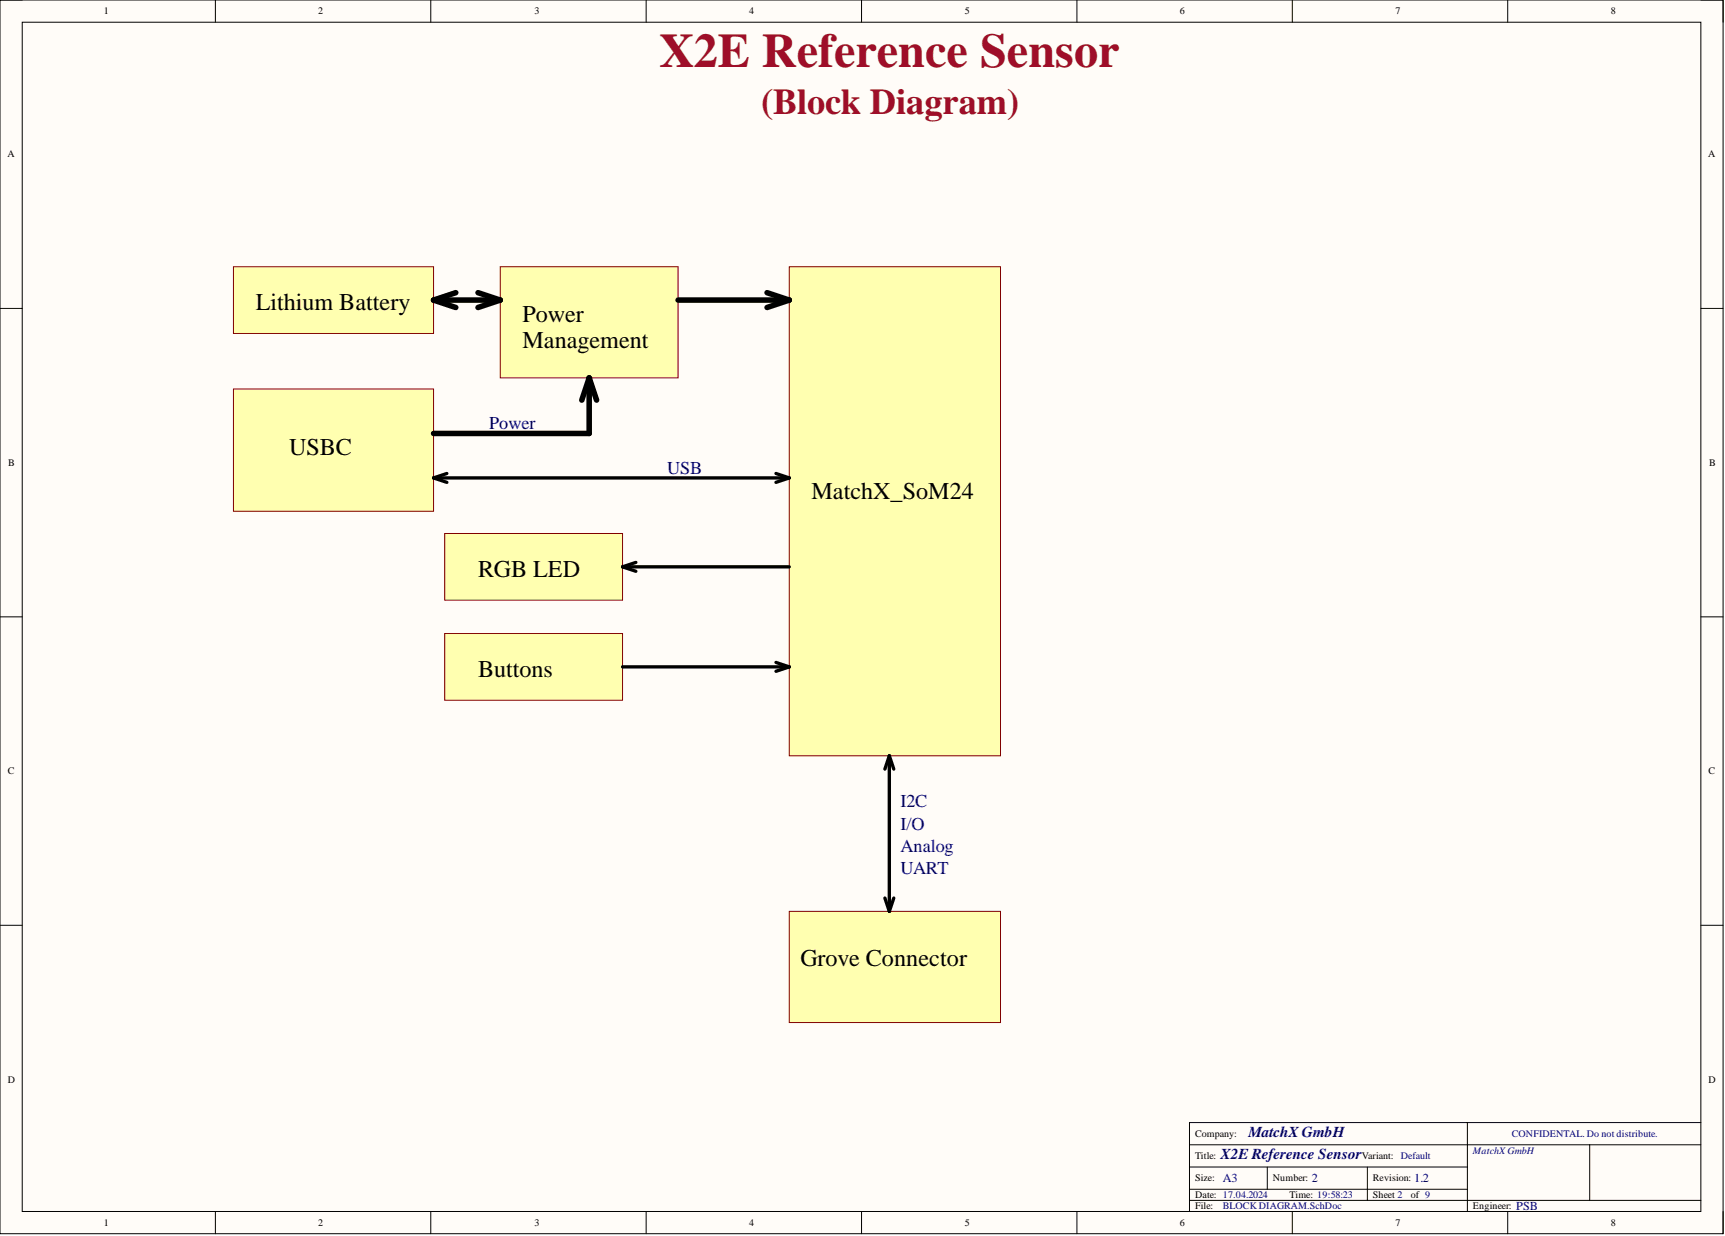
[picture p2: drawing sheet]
<svg xmlns="http://www.w3.org/2000/svg" width="393mm" height="282mm" viewBox="0 0 393 282" stroke-linecap="round" stroke-linejoin="round" font-family="sans-serif">
<path d="M0 0h392.9v281.3h-392.9z" fill-rule="evenodd" fill="#fffcf8"/>
<path d="M0 0h392.9v281.3h-392.9z" fill="none" stroke="#000" stroke-width=".23"/>
<path d="M5.1 5.1h382.7v271.2h-382.7z" fill-rule="evenodd" fill="#fffcf8"/>
<g fill="none" stroke="#000" stroke-width=".23">
<path d="M0 0h5.1M49.1 0v5.1M98.2 0v5.1M147.3 0v5.1M196.5 0v5.1M245.6 0v5.1M294.7 0v5.1M343.8 0v5.1M387.8 0h5.1v5.1M5.1 5.1h382.7v271.2h-382.7zM0 70.3h5.1M387.8 70.3h5.1"/>
<path d="M0 140.7h5.1M387.8 140.7h5.1M0 211h5.1M387.8 211h5.1M334.6 256v20.3M387.8 256h-116.6v20.3M49.1 276.3v5M98.2 276.3v5M147.3 276.3v5M196.5 276.3v5M245.6 276.3v5M271.2 261.1h116.6"/>
<path d="M271.2 266.1h63.4M271.2 273.7h116.6M271.2 271.2h63.4M289 266.1v5.1M294.7 276.3v5M311.8 266.1v7.6M343.8 276.3v5M362.5 261.1v12.6M392.9 276.3v5"/>
</g>
<path d="M180 60.8h48.1v111.6h-48.1z" fill-rule="evenodd" fill="#ffffb0"/>
<path d="M180 60.8h48.1v111.6h-48.1z" fill="none" stroke="#800000" stroke-width=".23"/>
<path d="M53.2 88.7h45.7v27.9h-45.7z" fill-rule="evenodd" fill="#ffffb0"/>
<path d="M53.2 88.7h45.7v27.9h-45.7z" fill="none" stroke="#800000" stroke-width=".23"/>
<path d="M180 207.8h48.1v25.4h-48.1z" fill-rule="evenodd" fill="#ffffb0"/>
<path d="M180 207.8h48.1v25.4h-48.1z" fill="none" stroke="#800000" stroke-width=".23"/>
<path d="M98.9 109h81.1M98.9 109l3 1M101.9 108l-3 1M176.9 108l3.1 1M180 109l-3.1 1" fill="none" stroke="#000" stroke-width=".76"/>
<path d="M53.2 60.8h45.7v15.2h-45.7z" fill-rule="evenodd" fill="#ffffb0"/>
<path d="M53.2 60.8h45.7v15.2h-45.7z" fill="none" stroke="#800000" stroke-width=".23"/>
<path d="M114.1 60.8h40.5v25.4h-40.5z" fill-rule="evenodd" fill="#ffffb0"/>
<path d="M114.1 60.8h40.5v25.4h-40.5z" fill="none" stroke="#800000" stroke-width=".23"/>
<path d="M98.9 68.4h15.2M98.9 68.4l5 1.7M103.9 66.7l-5 1.7M109 66.7l5.1 1.7M114.1 68.4l-5.1 1.7M154.6 68.4h25.4M174.9 66.7l5.1 1.7M180 68.4l-5.1 1.7M134.4 86.2v12.7h-35.5M134.4 86.2l-1.7 5M134.4 86.2l1.6 5" fill="none" stroke="#000" stroke-width="1.3"/>
<path d="M202.8 172.4v35.4M202.8 172.4l-1 3M202.8 172.4l1 3M201.8 204.8l1 3M203.8 204.8l-1 3" fill="none" stroke="#000" stroke-width=".76"/>
<path d="M101.4 121.7h40.6v15.2h-40.6z" fill-rule="evenodd" fill="#ffffb0"/>
<path d="M101.4 121.7h40.6v15.2h-40.6z" fill="none" stroke="#800000" stroke-width=".23"/>
<path d="M142 129.3h38M142 129.3l3 1M145 128.3l-3 1" fill="none" stroke="#000" stroke-width=".76"/>
<path d="M101.4 144.5h40.6v15.2h-40.6z" fill-rule="evenodd" fill="#ffffb0"/>
<path d="M101.4 144.5h40.6v15.2h-40.6z" fill="none" stroke="#800000" stroke-width=".23"/>
<path d="M142 152.1h38M176.9 151.1l3.1 1M180 152.1l-3.1 1" fill="none" stroke="#000" stroke-width=".76"/>
<text font-size="11" fill="#9e0e29" x="150.4" y="15.4">X2E Reference Sensor</text>
<text font-size="8.3" fill="#9e0e29" x="173.6" y="26.1">(Block Diagram)</text>
<g font-size="5.5">
<text x="58.3" y="70.8">Lithium Battery</text>
<text x="119.1" y="73.3">Power</text>
<text x="119.1" y="79.4">Management</text>
<text x="65.9" y="103.8">USBC</text>
<text x="185" y="113.9">MatchX_SoM24</text>
<text x="109" y="131.6">RGB LED</text>
<text x="109" y="154.4">Buttons</text>
<text x="182.5" y="220.3">Grove Connector</text>
</g>
<g font-size="4.1" fill="#000080">
<text x="111.5" y="97.9">Power</text>
<text x="152.1" y="108.1">USB</text>
<text x="205.3" y="184.1">I2C</text>
<text x="205.3" y="189.2">I/O</text>
<text x="205.3" y="194.2">Analog</text>
<text x="205.3" y="199.3">UART</text>
</g>
<g font-size="3.5" fill="#000080">
<text x="284.7" y="259.3">MatchX GmbH</text>
<text x="278.3" y="264.4">X2E Reference Sensor</text>
</g>
<g font-size="2.8" fill="#000080">
<text x="278.8" y="269.6">A3</text>
<text x="299.1" y="269.6">2</text>
<text x="322.4" y="269.6">1.2</text>
<text x="345.8" y="275.9">PSB</text>
</g>
<g font-size="2.3">
<text x="23.7" y="3.3">1</text>
<text x="72.6" y="3.3">2</text>
<text x="121.8" y="3.3">3</text>
<text x="170.9" y="3.3">4</text>
<text x="220" y="3.3">5</text>
<text x="269" y="3.3">6</text>
<text x="318.2" y="3.3">7</text>
<text x="367.3" y="3.3">8</text>
<text x="1.7" y="35.9">A</text>
<text x="389.5" y="35.9">A</text>
<text x="1.9" y="106.3">B</text>
<text x="389.7" y="106.3">B</text>
<text x="1.8" y="176.6">C</text>
<text x="389.6" y="176.6">C</text>
<text x="1.8" y="247">D</text>
<text x="389.6" y="247">D</text>
<text x="272.5" y="259.3">Company:</text>
<text x="272.5" y="264.4">Title:</text>
<text x="272.5" y="269.4">Size:</text>
<text x="290.2" y="269.4">Number:</text>
<text x="310.5" y="264.4">Variant:</text>
<text x="313.1" y="269.4">Revision:</text>
<text x="272.5" y="273.2">Date: 17.04.2024</text>
<text x="272.5" y="275.8">File:</text>
<text x="294" y="273.2">Time: 19:58:23</text>
<text x="313.1" y="273.2">Sheet 2</text>
<text x="321.7" y="273.2">of 9</text>
<text x="335.9" y="275.8">Engineer:</text>
<text x="23.7" y="279.6">1</text>
<text x="72.6" y="279.6">2</text>
<text x="121.8" y="279.6">3</text>
<text x="170.9" y="279.6">4</text>
<text x="220" y="279.6">5</text>
<text x="269" y="279.6">6</text>
<text x="318.2" y="279.6">7</text>
<text x="367.3" y="279.6">8</text>
</g>
<g font-size="2.3" fill="#000080">
<text x="335.9" y="263.1">MatchXGmbH</text>
<text x="344.7" y="259.3">CONFIDENTAL. Do not distribute.</text>
<text x="319.4" y="264.4">Default</text>
<text x="278.8" y="275.8">BLOCK DIAGRAM.SchDoc</text>
</g>
</svg>
